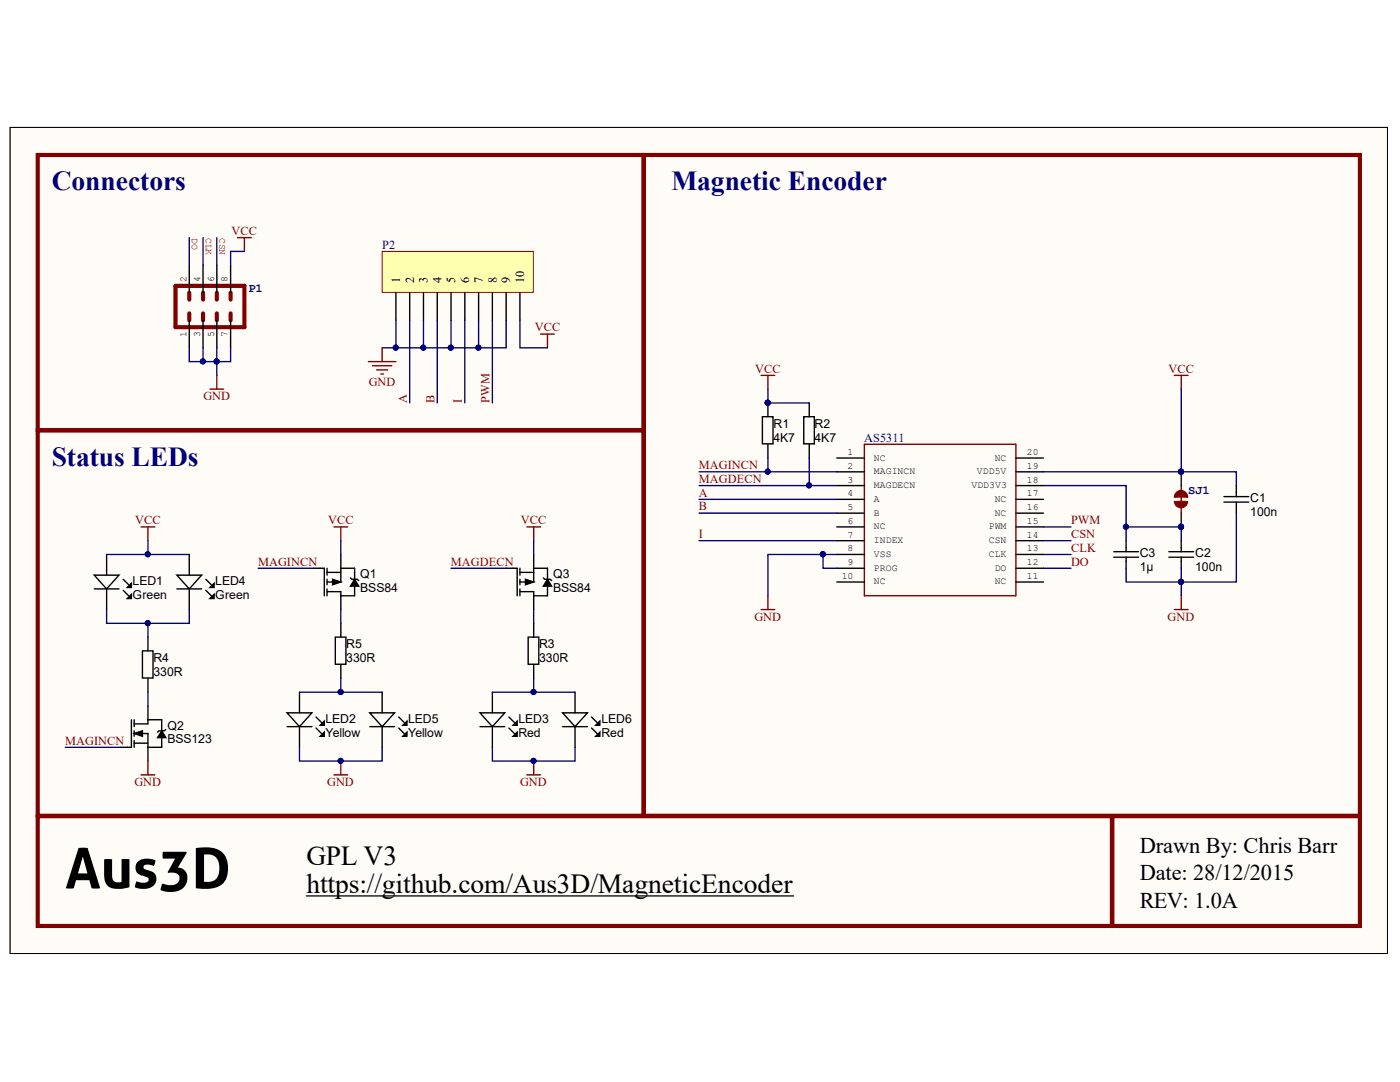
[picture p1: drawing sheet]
# Altium schematic sheet encoderBreakout1.SchDoc
size 254 x 152 mm

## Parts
Aus3D  Aus3D  [Aus3D-Logo]  (value not drawn)
C1  value 100n  [CAPC1608X90N]  (hidden comment: approved sub OK)
C2  value 100n  [CAPC1608X90N]  (hidden comment: approved sub OK)
C3  value 1µ  [CAPC1608X90N]  (hidden comment: approved sub OK)
LED1  Green  [LED-0603-GREEN]
LED2  Yellow  [LED-0603-YELLOW]
LED3  Red  [LED-0603-RED]
LED4  Green  [LED-0603-GREEN]
LED5  Yellow  [LED-0603-YELLOW]
LED6  Red  [LED-0603-RED]
P1  .1" header, two rows of four.  [2X4]  (value not drawn)
P2  Header 10  [HDR1X10]  (value not drawn)
Q1  BSS84  [SOT23-3]
Q2  BSS123  [SOT23-3]
Q3  BSS84  [SOT23-3]
R1  value 4K7  [RESC1608X55N]  (hidden comment: Thick Film)
R2  value 4K7  [RESC1608X55N]  (hidden comment: Thick Film)
R3  value 330R  [RESC1608X55N]  (hidden comment: Thick Film)
R4  value 330R  [RESC1608X55N]  (hidden comment: Thick Film)
R5  value 330R  [RESC1608X55N]  (hidden comment: Thick Film)
SJ1  JUMPER-PAD-2-NC_BY_TRACE  [PAD-JUMPER-2-NC_BY_TRACE_YES_SILK]  (value not drawn)
U1  AS5311  [TSSOP-20]

## Blocks framed on the sheet
Connectors: P1 P2
Magnetic Encoder: C1-C3 R1 R2 SJ1 U1
Status LEDs: LED1-LED6 Q1-Q3 R3-R5

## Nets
GND: C1.2 C2.2 C3.2 LED2.K LED3.K LED5.K LED6.K P1.1 P1.3 P1.5 P1.7 P2.1 P2.3 P2.5 P2.7 P2.9 Q2.2(S) U1.8(VSS) U1.9(PROG)
VCC: C1.1 LED1.A LED4.A P1.8 P2.10 Q1.2(S) Q3.2(S) R1.1 R2.1 SJ1.2 U1.19(VDD5V)
A: P2.2 U1.4(A)
B: P2.4 U1.5(B)
CLK: P1.4 U1.13(CLK)
CSN: P1.6 U1.14(CSN)
DO: P1.2 U1.12(DO)
I: P2.6 U1.7(INDEX)
MAGDECN: Q3.1(G) R2.2 U1.3(MAGDECN)
MAGINCN: Q1.1(G) Q2.1(G) R1.2 U1.2(MAGINCN)
PWM: P2.8 U1.15(PWM)
NetC2_1: C2.1 C3.1 SJ1.1 U1.18(VDD3V3)
NetLED1_K: LED1.K LED4.K R4.1
NetLED2_A: LED2.A LED5.A R5.2
NetLED3_A: LED3.A LED6.A R3.2
NetQ1_3: Q1.3(D) R5.1
NetQ2_3: Q2.3(D) R4.2
NetQ3_3: Q3.3(D) R3.1

Not connected (* = marked no-connect by the designer): U1 1(NC) 6(NC) 10(NC) 11(NC) 16(NC) 17(NC) 20(NC)

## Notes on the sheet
- https://github.com/Aus3D/MagneticEncoder
- GPL V3
- Drawn By: Chris Barr
- Date: 28/12/2015
- REV: 1.0A
